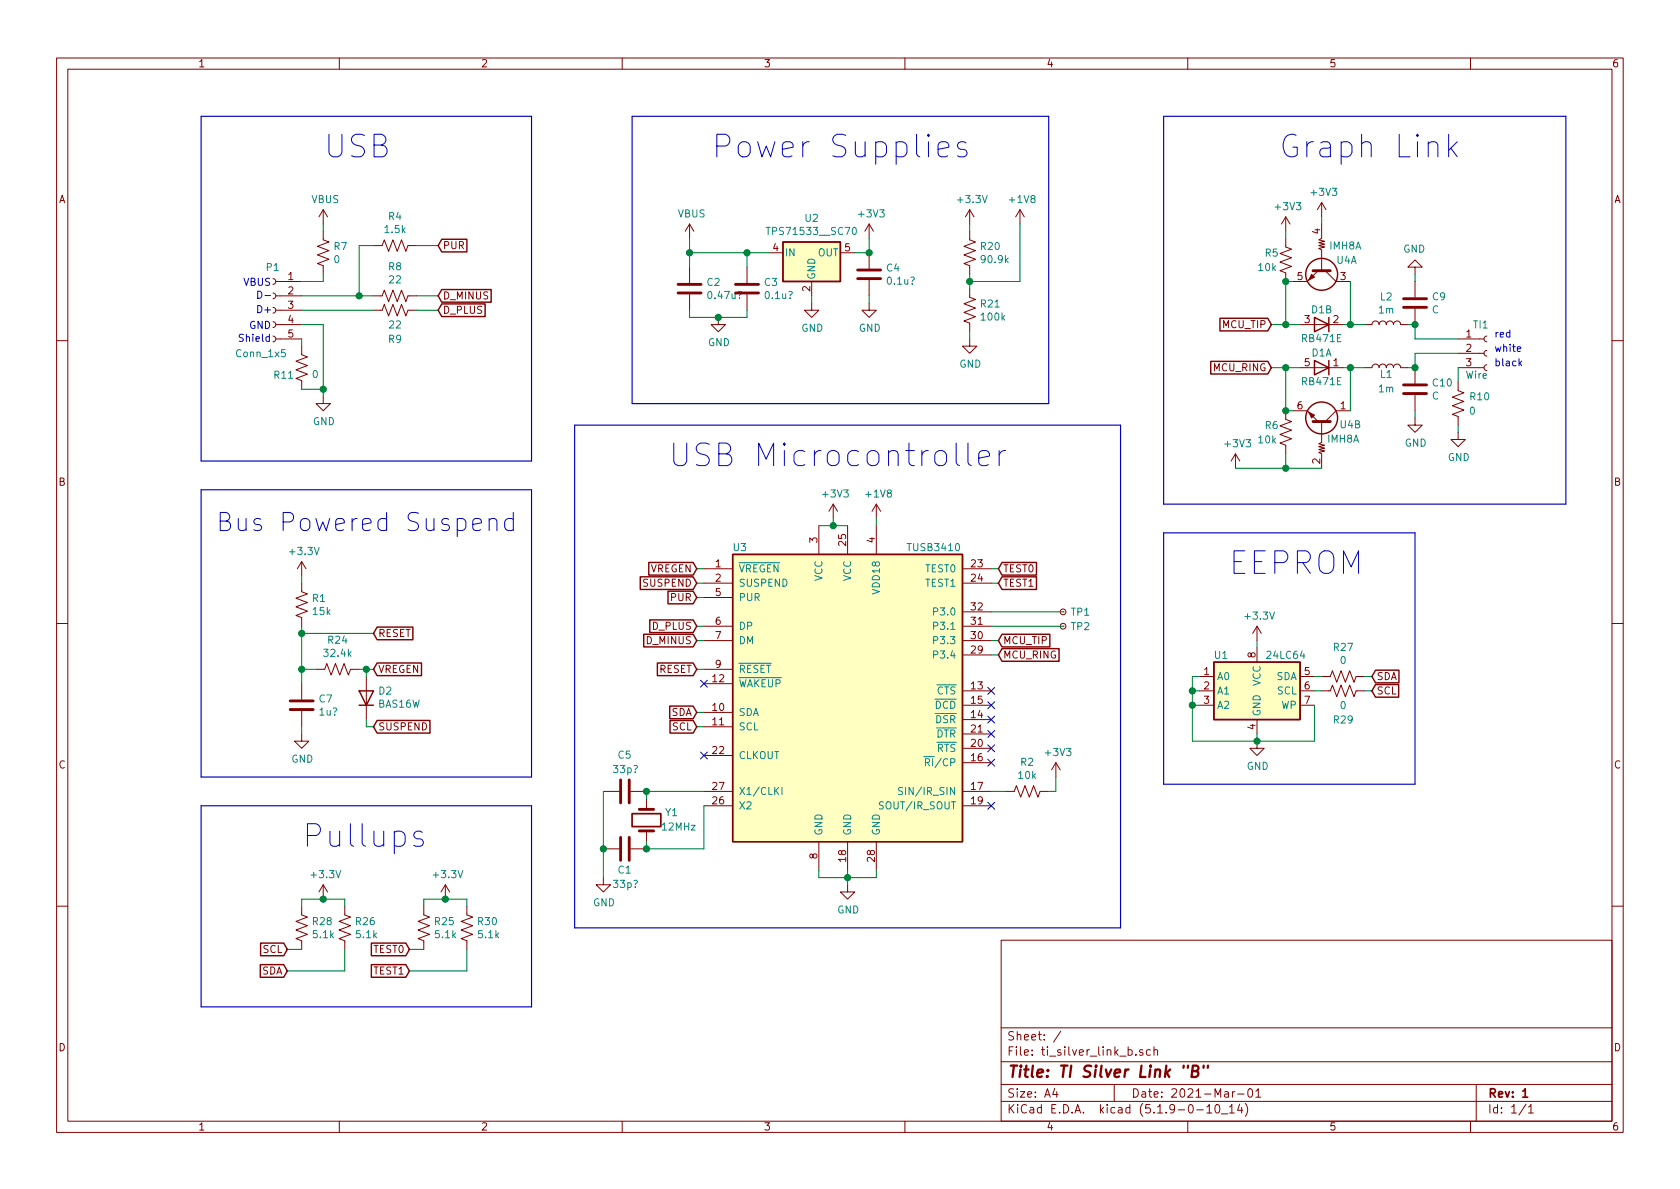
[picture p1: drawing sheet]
EESchema Schematic File Version 4
EELAYER 30 0
EELAYER END
$Descr A4 11693 8268
encoding utf-8
Sheet 1 1
Title "TI Silver Link \"B\""
Date "2021-Mar-01"
Rev "1"
Comp ""
Comment1 ""
Comment2 ""
Comment3 ""
Comment4 ""
$EndDescr
$Comp
L Device:R_US R7
U 1 1
P 2250 1750
F 0 "R7" H 2318 1796 50  0000 L CNN
F 1 "0" H 2318 1705 50  0000 L CNN
F 2 "" V 2290 1740 50  0001 C CNN
F 3 "~" H 2250 1750 50  0001 C CNN
	1    2250 1750
	1    0    0    -1  
$EndComp
Wire Wire Line
	2100 1950 2250 1950
Wire Wire Line
	2250 1600 2250 1550
Wire Wire Line
	2250 1900 2250 1950
Wire Wire Line
	2100 2250 2250 2250
Text Notes 1780 2080 0    50   ~ 0
D-
Text Notes 1780 2180 0    50   ~ 0
D+
Text Notes 1890 2290 2    50   ~ 0
GND
Text Notes 1890 2380 2    50   ~ 0
Shield
$Comp
L power:GND #PWR0104
U 1 1
P 5000 2200
F 0 "#PWR0104" H 5000 1950 50  0001 C CNN
F 1 "GND" H 5005 2027 50  0000 C CNN
F 2 "" H 5000 2200 50  0001 C CNN
F 3 "" H 5000 2200 50  0001 C CNN
	1    5000 2200
	1    0    0    -1  
$EndComp
$Comp
L Device:C C2
U 1 1
P 4800 2000
F 0 "C2" H 4915 2046 50  0000 L CNN
F 1 "0.47u?" H 4915 1955 50  0000 L CNN
F 2 "" H 4838 1850 50  0001 C CNN
F 3 "~" H 4800 2000 50  0001 C CNN
	1    4800 2000
	1    0    0    -1  
$EndComp
$Comp
L Device:C C3
U 1 1
P 5200 2000
F 0 "C3" H 5315 2046 50  0000 L CNN
F 1 "0.1u?" H 5315 1955 50  0000 L CNN
F 2 "" H 5238 1850 50  0001 C CNN
F 3 "~" H 5200 2000 50  0001 C CNN
	1    5200 2000
	1    0    0    -1  
$EndComp
Wire Wire Line
	4800 2150 4800 2200
Wire Wire Line
	5200 2200 5200 2150
$Comp
L Device:R_US R8
U 1 1
P 2750 2050
F 0 "R8" V 2545 2050 50  0000 C CNN
F 1 "22" V 2636 2050 50  0000 C CNN
F 2 "" V 2790 2040 50  0001 C CNN
F 3 "~" H 2750 2050 50  0001 C CNN
	1    2750 2050
	0    1    1    0   
$EndComp
Text GLabel 3050 2050 2    50   Input ~ 0
D_MINUS
Wire Wire Line
	2900 2050 3050 2050
$Comp
L Device:R_US R9
U 1 1
P 2750 2150
F 0 "R9" V 2950 2150 50  0000 C CNN
F 1 "22" V 2850 2150 50  0000 C CNN
F 2 "" V 2790 2140 50  0001 C CNN
F 3 "~" H 2750 2150 50  0001 C CNN
	1    2750 2150
	0    1    1    0   
$EndComp
Text GLabel 3050 2150 2    50   Input ~ 0
D_PLUS
Wire Wire Line
	2900 2150 3050 2150
$Comp
L Device:C C4
U 1 1
P 6050 1900
F 0 "C4" H 6165 1946 50  0000 L CNN
F 1 "0.1u?" H 6165 1855 50  0000 L CNN
F 2 "" H 6088 1750 50  0001 C CNN
F 3 "~" H 6050 1900 50  0001 C CNN
	1    6050 1900
	1    0    0    -1  
$EndComp
$Comp
L power:GND #PWR0105
U 1 1
P 6050 2100
F 0 "#PWR0105" H 6050 1850 50  0001 C CNN
F 1 "GND" H 6055 1927 50  0000 C CNN
F 2 "" H 6050 2100 50  0001 C CNN
F 3 "" H 6050 2100 50  0001 C CNN
	1    6050 2100
	1    0    0    -1  
$EndComp
$Comp
L power:GND #PWR0106
U 1 1
P 5650 2100
F 0 "#PWR0106" H 5650 1850 50  0001 C CNN
F 1 "GND" H 5655 1927 50  0000 C CNN
F 2 "" H 5650 2100 50  0001 C CNN
F 3 "" H 5650 2100 50  0001 C CNN
	1    5650 2100
	1    0    0    -1  
$EndComp
$Comp
L power:+3V3 #PWR0108
U 1 1
P 6050 1650
F 0 "#PWR0108" H 6050 1500 50  0001 C CNN
F 1 "+3V3" H 6065 1823 50  0000 C CNN
F 2 "" H 6050 1650 50  0001 C CNN
F 3 "" H 6050 1650 50  0001 C CNN
	1    6050 1650
	1    0    0    -1  
$EndComp
Wire Wire Line
	5950 1750 6050 1750
Wire Wire Line
	6050 1750 6050 1650
Wire Wire Line
	5650 2050 5650 2100
Connection ~ 6050 1750
Wire Wire Line
	5200 1850 5200 1750
Text Notes 2250 1100 0    157  ~ 0
USB
Text Notes 4950 1100 0    157  ~ 0
Power Supplies
$Comp
L Device:C C1
U 1 1
P 4350 5900
F 0 "C1" V 4200 5850 50  0000 L CNN
F 1 "33p?" V 4100 5800 50  0000 L CNN
F 2 "" H 4388 5750 50  0001 C CNN
F 3 "~" H 4350 5900 50  0001 C CNN
	1    4350 5900
	0    -1   -1   0   
$EndComp
$Comp
L Connector:Conn_01x03_Female TI1
U 1 1
P 10350 2450
F 0 "TI1" H 10250 2650 50  0000 L CNN
F 1 "Wire" H 10200 2300 50  0000 L CNN
F 2 "" H 10350 2450 50  0001 C CNN
F 3 "~" H 10350 2450 50  0001 C CNN
	1    10350 2450
	1    0    0    -1  
$EndComp
Text Notes 10400 2350 0    50   ~ 0
red
Text Notes 10400 2450 0    50   ~ 0
white
Text Notes 10400 2550 0    50   ~ 0
black
$Comp
L Device:C C9
U 1 1
P 9850 2100
F 0 "C9" H 9965 2146 50  0000 L CNN
F 1 "C" H 9965 2055 50  0000 L CNN
F 2 "" H 9888 1950 50  0001 C CNN
F 3 "~" H 9850 2100 50  0001 C CNN
	1    9850 2100
	1    0    0    -1  
$EndComp
$Comp
L Device:C C10
U 1 1
P 9850 2700
F 0 "C10" H 9965 2746 50  0000 L CNN
F 1 "C" H 9965 2655 50  0000 L CNN
F 2 "" H 9888 2550 50  0001 C CNN
F 3 "~" H 9850 2700 50  0001 C CNN
	1    9850 2700
	1    0    0    -1  
$EndComp
$Comp
L Device:R_US R10
U 1 1
P 10150 2800
F 0 "R10" H 10300 2850 50  0000 C CNN
F 1 "0" H 10250 2750 50  0000 C CNN
F 2 "" V 10190 2790 50  0001 C CNN
F 3 "~" H 10150 2800 50  0001 C CNN
	1    10150 2800
	1    0    0    -1  
$EndComp
$Comp
L power:GND #PWR0116
U 1 1
P 9850 2900
F 0 "#PWR0116" H 9850 2650 50  0001 C CNN
F 1 "GND" H 9855 2727 50  0000 C CNN
F 2 "" H 9850 2900 50  0001 C CNN
F 3 "" H 9850 2900 50  0001 C CNN
	1    9850 2900
	1    0    0    -1  
$EndComp
$Comp
L power:GND #PWR0117
U 1 1
P 10150 3000
F 0 "#PWR0117" H 10150 2750 50  0001 C CNN
F 1 "GND" H 10155 2827 50  0000 C CNN
F 2 "" H 10150 3000 50  0001 C CNN
F 3 "" H 10150 3000 50  0001 C CNN
	1    10150 3000
	1    0    0    -1  
$EndComp
$Comp
L power:GND #PWR0118
U 1 1
P 9850 1900
F 0 "#PWR0118" H 9850 1650 50  0001 C CNN
F 1 "GND" H 9855 1727 50  0000 C CNN
F 2 "" H 9850 1900 50  0001 C CNN
F 3 "" H 9850 1900 50  0001 C CNN
	1    9850 1900
	-1   0    0    1   
$EndComp
Wire Wire Line
	9850 2850 9850 2900
$Comp
L Device:L L2
U 1 1
P 9650 2250
F 0 "L2" V 9840 2250 50  0000 C CNN
F 1 "1m" V 9749 2250 50  0000 C CNN
F 2 "" H 9650 2250 50  0001 C CNN
F 3 "~" H 9650 2250 50  0001 C CNN
	1    9650 2250
	0    -1   -1   0   
$EndComp
$Comp
L Device:L L1
U 1 1
P 9650 2550
F 0 "L1" V 9600 2550 50  0000 C CNN
F 1 "1m" V 9500 2550 50  0000 C CNN
F 2 "" H 9650 2550 50  0001 C CNN
F 3 "~" H 9650 2550 50  0001 C CNN
	1    9650 2550
	0    -1   -1   0   
$EndComp
Wire Wire Line
	10150 2950 10150 3000
Text GLabel 8850 2250 0    50   Input ~ 0
MCU_TIP
Text GLabel 8850 2550 0    50   Input ~ 0
MCU_RING
$Comp
L Device:R_US R6
U 1 1
P 8950 3000
F 0 "R6" H 8800 3050 50  0000 L CNN
F 1 "10k" H 8750 2950 50  0000 L CNN
F 2 "" V 8990 2990 50  0001 C CNN
F 3 "~" H 8950 3000 50  0001 C CNN
	1    8950 3000
	1    0    0    -1  
$EndComp
$Comp
L Device:R_US R5
U 1 1
P 8950 1800
F 0 "R5" H 8800 1850 50  0000 L CNN
F 1 "10k" H 8750 1750 50  0000 L CNN
F 2 "" V 8990 1790 50  0001 C CNN
F 3 "~" H 8950 1800 50  0001 C CNN
	1    8950 1800
	1    0    0    -1  
$EndComp
Wire Wire Line
	8950 1650 8950 1600
Text Notes 8900 1100 0    157  ~ 0
Graph Link\n
Wire Wire Line
	9350 2250 9400 2250
$Comp
L Device:IMH8A U4
U 1 1
P 9200 1900
F 0 "U4" V 9100 2000 50  0000 L CNN
F 1 "IMH8A" V 9000 1950 50  0000 L CNN
F 2 "" H 9200 1900 50  0001 C CNN
F 3 "~" H 9200 1900 50  0001 C CNN
	1    9200 1900
	0    1    1    0   
$EndComp
$Comp
L Device:IMH8A U4
U 2 1
P 9200 2900
F 0 "U4" V 9150 3100 50  0000 C CNN
F 1 "IMH8A" V 9050 3050 50  0000 C CNN
F 2 "" H 9200 2900 50  0001 C CNN
F 3 "~" H 9200 2900 50  0001 C CNN
	2    9200 2900
	0    1    -1   0   
$EndComp
Wire Wire Line
	8850 2250 8950 2250
Wire Wire Line
	9000 1950 8950 1950
Wire Wire Line
	8950 1950 8950 2250
Connection ~ 8950 1950
Connection ~ 8950 2250
Wire Wire Line
	8950 2250 9050 2250
Wire Wire Line
	9400 1950 9400 2250
Wire Wire Line
	9000 2850 8950 2850
Wire Wire Line
	8950 3150 8950 3250
Wire Wire Line
	8950 3250 9200 3250
Connection ~ 8950 3250
Text Notes 4650 3250 0    157  ~ 0
USB Microcontroller\n
Wire Notes Line width 8 style solid
	1400 800  1400 3200
Wire Notes Line width 8 style solid
	1400 3200 3700 3200
Wire Notes Line width 8 style solid
	3700 3200 3700 800 
Wire Notes Line width 8 style solid
	3700 800  1400 800 
Wire Notes Line width 8 style solid
	4400 800  4400 2800
Wire Notes Line width 8 style solid
	10900 800  8100 800 
Wire Wire Line
	9200 1500 9200 1550
Wire Notes Line width 8 style solid
	10900 3500 8100 3500
Wire Notes Line width 8 style solid
	8100 800  8100 3500
Wire Notes Line width 8 style solid
	10900 800  10900 3500
Text Notes 1890 1990 2    50   ~ 0
VBUS
$Comp
L Diode:RB417E D1
U 1 1
P 9200 2650
F 0 "D1" H 9200 2450 50  0000 C CNN
F 1 "RB471E" H 9200 2650 50  0000 C CNN
F 2 "" H 9200 2650 50  0001 C CNN
F 3 "" H 9200 2650 50  0001 C CNN
	1    9200 2650
	-1   0    0    1   
$EndComp
$Comp
L Diode:RB417E D1
U 2 1
P 9200 2350
F 0 "D1" H 9200 2150 50  0000 C CNN
F 1 "RB471E" H 9200 2350 50  0000 C CNN
F 2 "" H 9200 2350 50  0001 C CNN
F 3 "" H 9200 2350 50  0001 C CNN
	2    9200 2350
	-1   0    0    1   
$EndComp
Wire Wire Line
	8850 2550 8950 2550
Wire Wire Line
	9350 2550 9400 2550
Wire Wire Line
	9400 2850 9400 2550
Wire Wire Line
	8950 2850 8950 2550
Connection ~ 8950 2850
Connection ~ 8950 2550
Wire Wire Line
	8950 2550 9050 2550
Wire Wire Line
	5200 1750 5350 1750
$Comp
L Device:C C5
U 1 1
P 4350 5500
F 0 "C5" V 4600 5450 50  0000 L CNN
F 1 "33p?" V 4500 5400 50  0000 L CNN
F 2 "" H 4388 5350 50  0001 C CNN
F 3 "~" H 4350 5500 50  0001 C CNN
	1    4350 5500
	0    -1   -1   0   
$EndComp
$Comp
L Device:Crystal Y1
U 1 1
P 4500 5700
F 0 "Y1" V 4550 5525 50  0000 C CNN
F 1 "12MHz" V 4450 5475 50  0000 C CNN
F 2 "" H 4500 5700 50  0001 C CNN
F 3 "~" H 4500 5700 50  0001 C CNN
	1    4500 5700
	0    -1   -1   0   
$EndComp
$Comp
L Connector:Conn_01x05_Female P1
U 1 1
P 1900 2150
F 0 "P1" H 1850 2450 50  0000 L CNN
F 1 "Conn_1x5" H 1800 1850 50  0000 L CNN
F 2 "" H 1900 2150 50  0001 C CNN
F 3 "~" H 1900 2150 50  0001 C CNN
	1    1900 2150
	-1   0    0    -1  
$EndComp
$Comp
L power:GND #PWR?
U 1 1
P 2250 2750
F 0 "#PWR?" H 2250 2500 50  0001 C CNN
F 1 "GND" H 2255 2577 50  0000 C CNN
F 2 "" H 2250 2750 50  0001 C CNN
F 3 "" H 2250 2750 50  0001 C CNN
	1    2250 2750
	1    0    0    -1  
$EndComp
$Comp
L Device:R_US R11
U 1 1
P 2100 2550
F 0 "R11" H 1900 2500 50  0000 L CNN
F 1 "0" H 2168 2505 50  0000 L CNN
F 2 "" V 2140 2540 50  0001 C CNN
F 3 "~" H 2100 2550 50  0001 C CNN
	1    2100 2550
	1    0    0    -1  
$EndComp
Wire Wire Line
	2100 2700 2250 2700
Wire Wire Line
	2250 2700 2250 2750
Wire Wire Line
	2250 2700 2250 2250
Connection ~ 2250 2700
Wire Wire Line
	2100 2400 2100 2350
$Comp
L Device:R_US R4
U 1 1
P 2750 1700
F 0 "R4" V 2545 1700 50  0000 C CNN
F 1 "1.5k" V 2636 1700 50  0000 C CNN
F 2 "" V 2790 1690 50  0001 C CNN
F 3 "~" H 2750 1700 50  0001 C CNN
	1    2750 1700
	0    1    1    0   
$EndComp
Wire Wire Line
	2100 2050 2500 2050
Wire Wire Line
	2100 2150 2600 2150
Wire Wire Line
	2600 1700 2500 1700
Wire Wire Line
	2500 1700 2500 2050
Connection ~ 2500 2050
Wire Wire Line
	2500 2050 2600 2050
Text GLabel 3050 1700 2    50   Input ~ 0
PUR
Wire Wire Line
	2900 1700 3050 1700
$Comp
L Device:R_US R1
U 1 1
P 2100 4200
F 0 "R1" H 2168 4246 50  0000 L CNN
F 1 "15k" H 2168 4155 50  0000 L CNN
F 2 "" V 2140 4190 50  0001 C CNN
F 3 "~" H 2100 4200 50  0001 C CNN
	1    2100 4200
	1    0    0    -1  
$EndComp
$Comp
L Device:R_US R24
U 1 1
P 2350 4650
F 0 "R24" V 2145 4650 50  0000 C CNN
F 1 "32.4k" V 2236 4650 50  0000 C CNN
F 2 "" V 2390 4640 50  0001 C CNN
F 3 "~" H 2350 4650 50  0001 C CNN
	1    2350 4650
	0    1    1    0   
$EndComp
$Comp
L Device:C C7
U 1 1
P 2100 4900
F 0 "C7" H 2215 4946 50  0000 L CNN
F 1 "1u?" H 2215 4855 50  0000 L CNN
F 2 "" H 2138 4750 50  0001 C CNN
F 3 "~" H 2100 4900 50  0001 C CNN
	1    2100 4900
	1    0    0    -1  
$EndComp
$Comp
L power:GND #PWR?
U 1 1
P 2100 5100
F 0 "#PWR?" H 2100 4850 50  0001 C CNN
F 1 "GND" H 2105 4927 50  0000 C CNN
F 2 "" H 2100 5100 50  0001 C CNN
F 3 "" H 2100 5100 50  0001 C CNN
	1    2100 5100
	1    0    0    -1  
$EndComp
$Comp
L power:+3.3V #PWR?
U 1 1
P 2100 4000
F 0 "#PWR?" H 2100 3850 50  0001 C CNN
F 1 "+3.3V" H 2115 4173 50  0000 C CNN
F 2 "" H 2100 4000 50  0001 C CNN
F 3 "" H 2100 4000 50  0001 C CNN
	1    2100 4000
	1    0    0    -1  
$EndComp
Wire Wire Line
	2100 4050 2100 4000
Wire Wire Line
	2100 4750 2100 4650
Wire Wire Line
	2200 4650 2100 4650
Connection ~ 2100 4650
Wire Wire Line
	2100 5050 2100 5100
Wire Wire Line
	2100 4350 2100 4400
Text GLabel 2600 4650 2    50   Input ~ 0
VREGEN
Text GLabel 2600 4400 2    50   Input ~ 0
RESET
Wire Wire Line
	2600 4650 2550 4650
Wire Wire Line
	2600 4400 2100 4400
Connection ~ 2100 4400
Wire Wire Line
	2100 4400 2100 4650
$Comp
L Diode:BAS16W D2
U 1 1
P 2550 4850
F 0 "D2" V 2596 4770 50  0000 R CNN
F 1 "BAS16W" V 2505 4770 50  0000 R CNN
F 2 "Package_TO_SOT_SMD:SOT-323_SC-70" H 2550 4675 50  0001 C CNN
F 3 "https://assets.nexperia.com/documents/data-sheet/BAS16_SER.pdf" H 2550 4850 50  0001 C CNN
	1    2550 4850
	0    -1   -1   0   
$EndComp
Text GLabel 2600 5050 2    50   Input ~ 0
SUSPEND
Wire Wire Line
	2550 4700 2550 4650
Connection ~ 2550 4650
Wire Wire Line
	2550 4650 2500 4650
Wire Wire Line
	2600 5050 2550 5050
Wire Wire Line
	2550 5050 2550 5000
Text Notes 1500 3700 0    126  ~ 0
Bus Powered Suspend
Text Notes 2100 5900 0    157  ~ 0
Pullups
$Comp
L Device:R_US R28
U 1 1
P 2100 6450
F 0 "R28" H 2168 6496 50  0000 L CNN
F 1 "5.1k" H 2168 6405 50  0000 L CNN
F 2 "" V 2140 6440 50  0001 C CNN
F 3 "~" H 2100 6450 50  0001 C CNN
	1    2100 6450
	1    0    0    -1  
$EndComp
$Comp
L Device:R_US R26
U 1 1
P 2400 6450
F 0 "R26" H 2468 6496 50  0000 L CNN
F 1 "5.1k" H 2468 6405 50  0000 L CNN
F 2 "" V 2440 6440 50  0001 C CNN
F 3 "~" H 2400 6450 50  0001 C CNN
	1    2400 6450
	1    0    0    -1  
$EndComp
$Comp
L Device:R_US R25
U 1 1
P 2950 6450
F 0 "R25" H 3018 6496 50  0000 L CNN
F 1 "5.1k" H 3018 6405 50  0000 L CNN
F 2 "" V 2990 6440 50  0001 C CNN
F 3 "~" H 2950 6450 50  0001 C CNN
	1    2950 6450
	1    0    0    -1  
$EndComp
$Comp
L Device:R_US R30
U 1 1
P 3250 6450
F 0 "R30" H 3318 6496 50  0000 L CNN
F 1 "5.1k" H 3318 6405 50  0000 L CNN
F 2 "" V 3290 6440 50  0001 C CNN
F 3 "~" H 3250 6450 50  0001 C CNN
	1    3250 6450
	1    0    0    -1  
$EndComp
$Comp
L power:+3.3V #PWR?
U 1 1
P 2250 6250
F 0 "#PWR?" H 2250 6100 50  0001 C CNN
F 1 "+3.3V" H 2265 6423 50  0000 C CNN
F 2 "" H 2250 6250 50  0001 C CNN
F 3 "" H 2250 6250 50  0001 C CNN
	1    2250 6250
	1    0    0    -1  
$EndComp
$Comp
L power:+3.3V #PWR?
U 1 1
P 3100 6250
F 0 "#PWR?" H 3100 6100 50  0001 C CNN
F 1 "+3.3V" H 3115 6423 50  0000 C CNN
F 2 "" H 3100 6250 50  0001 C CNN
F 3 "" H 3100 6250 50  0001 C CNN
	1    3100 6250
	1    0    0    -1  
$EndComp
Wire Wire Line
	2100 6300 2100 6250
Wire Wire Line
	2100 6250 2250 6250
Wire Wire Line
	2400 6300 2400 6250
Wire Wire Line
	2400 6250 2250 6250
Connection ~ 2250 6250
Wire Wire Line
	2950 6300 2950 6250
Wire Wire Line
	2950 6250 3100 6250
Wire Wire Line
	3250 6250 3250 6300
Connection ~ 3100 6250
Wire Wire Line
	3100 6250 3250 6250
Text GLabel 2000 6600 0    50   Input ~ 0
SCL
Text GLabel 2000 6750 0    50   Input ~ 0
SDA
Wire Wire Line
	2000 6600 2100 6600
Wire Wire Line
	2000 6750 2400 6750
Wire Wire Line
	2400 6750 2400 6600
Text GLabel 2850 6600 0    50   Input ~ 0
TEST0
Text GLabel 2850 6750 0    50   Input ~ 0
TEST1
Wire Wire Line
	2850 6600 2950 6600
Wire Wire Line
	2850 6750 3250 6750
Wire Wire Line
	3250 6750 3250 6600
$Comp
L Regulator_Linear:TPS71533__SC70 U2
U 1 1
P 5650 1750
F 0 "U2" H 5650 1992 50  0000 C CNN
F 1 "TPS71533__SC70" H 5650 1901 50  0000 C CNN
F 2 "Package_TO_SOT_SMD:SOT-353_SC-70-5" H 5650 1975 50  0001 C CNN
F 3 "http://www.ti.com/lit/ds/symlink/tps715.pdf" H 5350 2550 50  0001 C CNN
	1    5650 1750
	1    0    0    -1  
$EndComp
Wire Wire Line
	6050 2100 6050 2050
Wire Wire Line
	4800 1650 4800 1750
Wire Wire Line
	5200 1750 4800 1750
Connection ~ 5200 1750
Connection ~ 4800 1750
Wire Wire Line
	4800 1750 4800 1850
Wire Wire Line
	4800 2200 5000 2200
Wire Wire Line
	5000 2200 5200 2200
Connection ~ 5000 2200
$Comp
L power:+3.3V #PWR?
U 1 1
P 6750 1550
F 0 "#PWR?" H 6750 1400 50  0001 C CNN
F 1 "+3.3V" H 6765 1723 50  0000 C CNN
F 2 "" H 6750 1550 50  0001 C CNN
F 3 "" H 6750 1550 50  0001 C CNN
	1    6750 1550
	1    0    0    -1  
$EndComp
$Comp
L power:GND #PWR?
U 1 1
P 6750 2350
F 0 "#PWR?" H 6750 2100 50  0001 C CNN
F 1 "GND" H 6755 2177 50  0000 C CNN
F 2 "" H 6750 2350 50  0001 C CNN
F 3 "" H 6750 2350 50  0001 C CNN
	1    6750 2350
	1    0    0    -1  
$EndComp
$Comp
L Device:R_US R20
U 1 1
P 6750 1750
F 0 "R20" H 6818 1796 50  0000 L CNN
F 1 "90.9k" H 6818 1705 50  0000 L CNN
F 2 "" V 6790 1740 50  0001 C CNN
F 3 "~" H 6750 1750 50  0001 C CNN
	1    6750 1750
	1    0    0    -1  
$EndComp
$Comp
L Device:R_US R21
U 1 1
P 6750 2150
F 0 "R21" H 6818 2196 50  0000 L CNN
F 1 "100k" H 6818 2105 50  0000 L CNN
F 2 "" V 6790 2140 50  0001 C CNN
F 3 "~" H 6750 2150 50  0001 C CNN
	1    6750 2150
	1    0    0    -1  
$EndComp
Wire Wire Line
	6750 1600 6750 1550
Wire Wire Line
	6750 2350 6750 2300
$Comp
L power:+1V8 #PWR?
U 1 1
P 7100 1550
F 0 "#PWR?" H 7100 1400 50  0001 C CNN
F 1 "+1V8" H 7115 1723 50  0000 C CNN
F 2 "" H 7100 1550 50  0001 C CNN
F 3 "" H 7100 1550 50  0001 C CNN
	1    7100 1550
	1    0    0    -1  
$EndComp
Wire Wire Line
	6750 1900 6750 1950
Wire Wire Line
	6750 1950 7100 1950
Wire Wire Line
	7100 1950 7100 1550
Connection ~ 6750 1950
Wire Wire Line
	6750 1950 6750 2000
Wire Wire Line
	10150 2550 10150 2650
Wire Wire Line
	9850 2450 9850 2550
Wire Wire Line
	9850 2450 10150 2450
Wire Wire Line
	9800 2550 9850 2550
Connection ~ 9850 2550
Wire Wire Line
	10150 2350 9850 2350
Wire Wire Line
	9850 2350 9850 2250
Wire Wire Line
	9850 2250 9800 2250
Connection ~ 9850 2250
Wire Wire Line
	9850 1950 9850 1900
Wire Wire Line
	9500 2250 9400 2250
Connection ~ 9400 2250
Wire Wire Line
	9400 2550 9500 2550
Connection ~ 9400 2550
$Comp
L Memory_EEPROM:24LC64 U1
U 1 1
P 8750 4800
F 0 "U1" H 8500 5050 50  0000 C CNN
F 1 "24LC64" H 8950 5050 50  0000 C CNN
F 2 "Package_SO:SOIC-8_3.9x4.9mm_P1.27mm" H 8750 4800 50  0001 C CNN
F 3 "http://ww1.microchip.com/downloads/en/DeviceDoc/21189f.pdf" H 8750 4800 50  0001 C CNN
	1    8750 4800
	1    0    0    -1  
$EndComp
Text Notes 8550 4000 0    157  ~ 0
EEPROM
$Comp
L power:GND #PWR?
U 1 1
P 8750 5150
F 0 "#PWR?" H 8750 4900 50  0001 C CNN
F 1 "GND" H 8755 4977 50  0000 C CNN
F 2 "" H 8750 5150 50  0001 C CNN
F 3 "" H 8750 5150 50  0001 C CNN
	1    8750 5150
	1    0    0    -1  
$EndComp
Wire Wire Line
	8350 4700 8300 4700
Wire Wire Line
	8300 4700 8300 4800
Wire Wire Line
	8300 5150 8750 5150
Wire Wire Line
	8750 5150 8750 5100
Connection ~ 8750 5150
Wire Wire Line
	8350 4900 8300 4900
Connection ~ 8300 4900
Wire Wire Line
	8300 4900 8300 5150
Wire Wire Line
	8350 4800 8300 4800
Connection ~ 8300 4800
Wire Wire Line
	8300 4800 8300 4900
Wire Wire Line
	8750 5150 9150 5150
Wire Wire Line
	9150 5150 9150 4900
$Comp
L power:+3.3V #PWR?
U 1 1
P 8750 4450
F 0 "#PWR?" H 8750 4300 50  0001 C CNN
F 1 "+3.3V" H 8765 4623 50  0000 C CNN
F 2 "" H 8750 4450 50  0001 C CNN
F 3 "" H 8750 4450 50  0001 C CNN
	1    8750 4450
	1    0    0    -1  
$EndComp
Wire Wire Line
	8750 4500 8750 4450
$Comp
L Device:R_US R27
U 1 1
P 9350 4700
F 0 "R27" V 9145 4700 50  0000 C CNN
F 1 "0" V 9236 4700 50  0000 C CNN
F 2 "" V 9390 4690 50  0001 C CNN
F 3 "~" H 9350 4700 50  0001 C CNN
	1    9350 4700
	0    1    1    0   
$EndComp
$Comp
L Device:R_US R29
U 1 1
P 9350 4800
F 0 "R29" V 9550 4800 50  0000 C CNN
F 1 "0" V 9450 4800 50  0000 C CNN
F 2 "" V 9390 4790 50  0001 C CNN
F 3 "~" H 9350 4800 50  0001 C CNN
	1    9350 4800
	0    1    1    0   
$EndComp
Text GLabel 9550 4700 2    50   Input ~ 0
SDA
Text GLabel 9550 4800 2    50   Input ~ 0
SCL
Wire Wire Line
	9150 4700 9200 4700
Wire Wire Line
	9150 4800 9200 4800
Wire Wire Line
	9500 4700 9550 4700
Wire Wire Line
	9500 4800 9550 4800
$Comp
L Interface_USB:TUSB3410 U3
U 1 1
P 5900 4850
F 0 "U3" H 5150 5900 50  0000 C CNN
F 1 "TUSB3410" H 6500 5900 50  0000 C CNN
F 2 "Package_DFN_QFN:VQFN-32-1EP_5x5mm_P0.5mm_EP3.5x3.5mm_ThermalVias" H 6950 3750 50  0001 C CNN
F 3 "https://www.ti.com/lit/gpn/tusb3410" H 5900 4450 50  0001 C CNN
	1    5900 4850
	1    0    0    -1  
$EndComp
Wire Wire Line
	4900 5500 4500 5500
Wire Wire Line
	4500 5900 4500 5850
Wire Wire Line
	4500 5550 4500 5500
Connection ~ 4500 5500
Wire Wire Line
	4500 5900 4900 5900
Connection ~ 4500 5900
$Comp
L power:GND #PWR?
U 1 1
P 5900 6150
F 0 "#PWR?" H 5900 5900 50  0001 C CNN
F 1 "GND" H 5905 5977 50  0000 C CNN
F 2 "" H 5900 6150 50  0001 C CNN
F 3 "" H 5900 6150 50  0001 C CNN
	1    5900 6150
	1    0    0    -1  
$EndComp
Wire Wire Line
	5900 6050 5900 6100
Wire Wire Line
	5700 6050 5700 6100
Wire Wire Line
	5700 6100 5900 6100
Connection ~ 5900 6100
Wire Wire Line
	5900 6100 5900 6150
Wire Wire Line
	5900 6100 6100 6100
Wire Wire Line
	6100 6100 6100 6050
$Comp
L power:+3V3 #PWR?
U 1 1
P 5800 3600
F 0 "#PWR?" H 5800 3450 50  0001 C CNN
F 1 "+3V3" H 5815 3773 50  0000 C CNN
F 2 "" H 5800 3600 50  0001 C CNN
F 3 "" H 5800 3600 50  0001 C CNN
	1    5800 3600
	1    0    0    -1  
$EndComp
$Comp
L power:+1V8 #PWR?
U 1 1
P 6100 3600
F 0 "#PWR?" H 6100 3450 50  0001 C CNN
F 1 "+1V8" H 6115 3773 50  0000 C CNN
F 2 "" H 6100 3600 50  0001 C CNN
F 3 "" H 6100 3600 50  0001 C CNN
	1    6100 3600
	1    0    0    -1  
$EndComp
Text GLabel 6950 4450 2    50   Input ~ 0
MCU_TIP
Text GLabel 6950 4550 2    50   Input ~ 0
MCU_RING
Text GLabel 6950 3950 2    50   Input ~ 0
TEST0
Text GLabel 6950 4050 2    50   Input ~ 0
TEST1
$Comp
L Connector:TestPoint_Small TP1
U 1 1
P 7400 4250
F 0 "TP1" H 7450 4250 50  0000 L CNN
F 1 "~" H 7600 4250 50  0000 L CNN
F 2 "" H 7600 4250 50  0001 C CNN
F 3 "~" H 7600 4250 50  0001 C CNN
	1    7400 4250
	1    0    0    -1  
$EndComp
$Comp
L Connector:TestPoint_Small TP2
U 1 1
P 7400 4350
F 0 "TP2" H 7450 4350 50  0000 L CNN
F 1 "~" H 7600 4350 50  0000 L CNN
F 2 "" H 7600 4350 50  0001 C CNN
F 3 "~" H 7600 4350 50  0001 C CNN
	1    7400 4350
	1    0    0    -1  
$EndComp
Wire Wire Line
	7400 4250 6900 4250
Wire Wire Line
	6900 4350 7400 4350
NoConn ~ 6900 5600
NoConn ~ 6900 5300
NoConn ~ 6900 5200
NoConn ~ 6900 5100
NoConn ~ 6900 5000
NoConn ~ 6900 4900
NoConn ~ 6900 4800
$Comp
L Device:R_US R2
U 1 1
P 7150 5500
F 0 "R2" V 6945 5500 50  0000 C CNN
F 1 "10k" V 7036 5500 50  0000 C CNN
F 2 "" V 7190 5490 50  0001 C CNN
F 3 "~" H 7150 5500 50  0001 C CNN
	1    7150 5500
	0    1    1    0   
$EndComp
$Comp
L power:+3V3 #PWR?
U 1 1
P 7350 5400
F 0 "#PWR?" H 7350 5250 50  0001 C CNN
F 1 "+3V3" H 7365 5573 50  0000 C CNN
F 2 "" H 7350 5400 50  0001 C CNN
F 3 "" H 7350 5400 50  0001 C CNN
	1    7350 5400
	1    0    0    -1  
$EndComp
Wire Wire Line
	7300 5500 7350 5500
Wire Wire Line
	7350 5500 7350 5400
Wire Wire Line
	6900 5500 7000 5500
Text GLabel 4850 5050 0    50   Input ~ 0
SCL
Text GLabel 4850 4950 0    50   Input ~ 0
SDA
Wire Wire Line
	6900 3950 6950 3950
Wire Wire Line
	6900 4050 6950 4050
Wire Wire Line
	6900 4450 6950 4450
Wire Wire Line
	6900 4550 6950 4550
Text GLabel 4850 4350 0    50   Input ~ 0
D_PLUS
Text GLabel 4850 4450 0    50   Input ~ 0
D_MINUS
Text GLabel 4850 4050 0    50   Input ~ 0
SUSPEND
Text GLabel 4850 4150 0    50   Input ~ 0
PUR
Text GLabel 4850 4650 0    50   Input ~ 0
RESET
Text GLabel 4850 3950 0    50   Input ~ 0
VREGEN
Wire Wire Line
	4850 3950 4900 3950
Wire Notes Line width 8 style solid
	7300 800  7300 2800
Wire Notes Line width 8 style solid
	3700 3400 3700 5400
Wire Notes Line width 8 style solid
	1400 5400 1400 3400
Wire Notes Line width 8 style solid
	4400 800  7300 800 
Wire Notes Line width 8 style solid
	4400 2800 7300 2800
Wire Notes Line width 8 style solid
	1400 5600 3700 5600
Wire Notes Line width 8 style solid
	3700 5600 3700 7000
Wire Notes Line width 8 style solid
	3700 7000 1400 7000
Wire Notes Line width 8 style solid
	1400 7000 1400 5600
$Comp
L power:+3V3 #PWR?
U 1 1
P 8950 1600
F 0 "#PWR?" H 8950 1450 50  0001 C CNN
F 1 "+3V3" H 8965 1773 50  0000 C CNN
F 2 "" H 8950 1600 50  0001 C CNN
F 3 "" H 8950 1600 50  0001 C CNN
	1    8950 1600
	1    0    0    -1  
$EndComp
$Comp
L power:+3V3 #PWR?
U 1 1
P 9200 1500
F 0 "#PWR?" H 9200 1350 50  0001 C CNN
F 1 "+3V3" H 9215 1673 50  0000 C CNN
F 2 "" H 9200 1500 50  0001 C CNN
F 3 "" H 9200 1500 50  0001 C CNN
	1    9200 1500
	1    0    0    -1  
$EndComp
$Comp
L power:+3V3 #PWR?
U 1 1
P 8600 3250
F 0 "#PWR?" H 8600 3100 50  0001 C CNN
F 1 "+3V3" H 8615 3423 50  0000 C CNN
F 2 "" H 8600 3250 50  0001 C CNN
F 3 "" H 8600 3250 50  0001 C CNN
	1    8600 3250
	1    0    0    -1  
$EndComp
$Comp
L power:VBUS #PWR?
U 1 1
P 2250 1550
F 0 "#PWR?" H 2250 1400 50  0001 C CNN
F 1 "VBUS" H 2265 1723 50  0000 C CNN
F 2 "" H 2250 1550 50  0001 C CNN
F 3 "" H 2250 1550 50  0001 C CNN
	1    2250 1550
	1    0    0    -1  
$EndComp
$Comp
L power:VBUS #PWR?
U 1 1
P 4800 1650
F 0 "#PWR?" H 4800 1500 50  0001 C CNN
F 1 "VBUS" H 4815 1823 50  0000 C CNN
F 2 "" H 4800 1650 50  0001 C CNN
F 3 "" H 4800 1650 50  0001 C CNN
	1    4800 1650
	1    0    0    -1  
$EndComp
Wire Notes Line width 8 style solid
	8100 3700 8100 5450
Wire Notes Line width 8 style solid
	8100 5450 9850 5450
Wire Notes Line width 8 style solid
	9850 5450 9850 3700
Wire Notes Line width 8 style solid
	9850 3700 8100 3700
Wire Wire Line
	8600 3250 8950 3250
Wire Notes Line width 8 style solid
	1400 3400 3700 3400
Wire Notes Line width 8 style solid
	1400 5400 3700 5400
Wire Wire Line
	5700 3650 5800 3650
Wire Wire Line
	6100 3650 6100 3600
Wire Wire Line
	5800 3650 5800 3600
Connection ~ 5800 3650
Wire Wire Line
	5800 3650 5900 3650
Wire Wire Line
	4200 5500 4200 5900
$Comp
L power:GND #PWR?
U 1 1
P 4200 6100
F 0 "#PWR?" H 4200 5850 50  0001 C CNN
F 1 "GND" H 4205 5927 50  0000 C CNN
F 2 "" H 4200 6100 50  0001 C CNN
F 3 "" H 4200 6100 50  0001 C CNN
	1    4200 6100
	1    0    0    -1  
$EndComp
Wire Wire Line
	4200 5900 4200 6100
Connection ~ 4200 5900
NoConn ~ 4900 5250
NoConn ~ 4900 4750
Wire Wire Line
	4900 5600 4900 5900
Wire Wire Line
	4900 4050 4850 4050
Wire Wire Line
	4850 4150 4900 4150
Wire Wire Line
	4850 4350 4900 4350
Wire Wire Line
	4850 4450 4900 4450
Wire Wire Line
	4850 4650 4900 4650
Wire Wire Line
	4850 4950 4900 4950
Wire Wire Line
	4850 5050 4900 5050
Wire Notes Line width 8 style solid
	4000 2950 7800 2950
Wire Notes Line width 8 style solid
	7800 2950 7800 6450
Wire Notes Line width 8 style solid
	7800 6450 4000 6450
Wire Notes Line width 8 style solid
	4000 6450 4000 2950
$EndSCHEMATC
